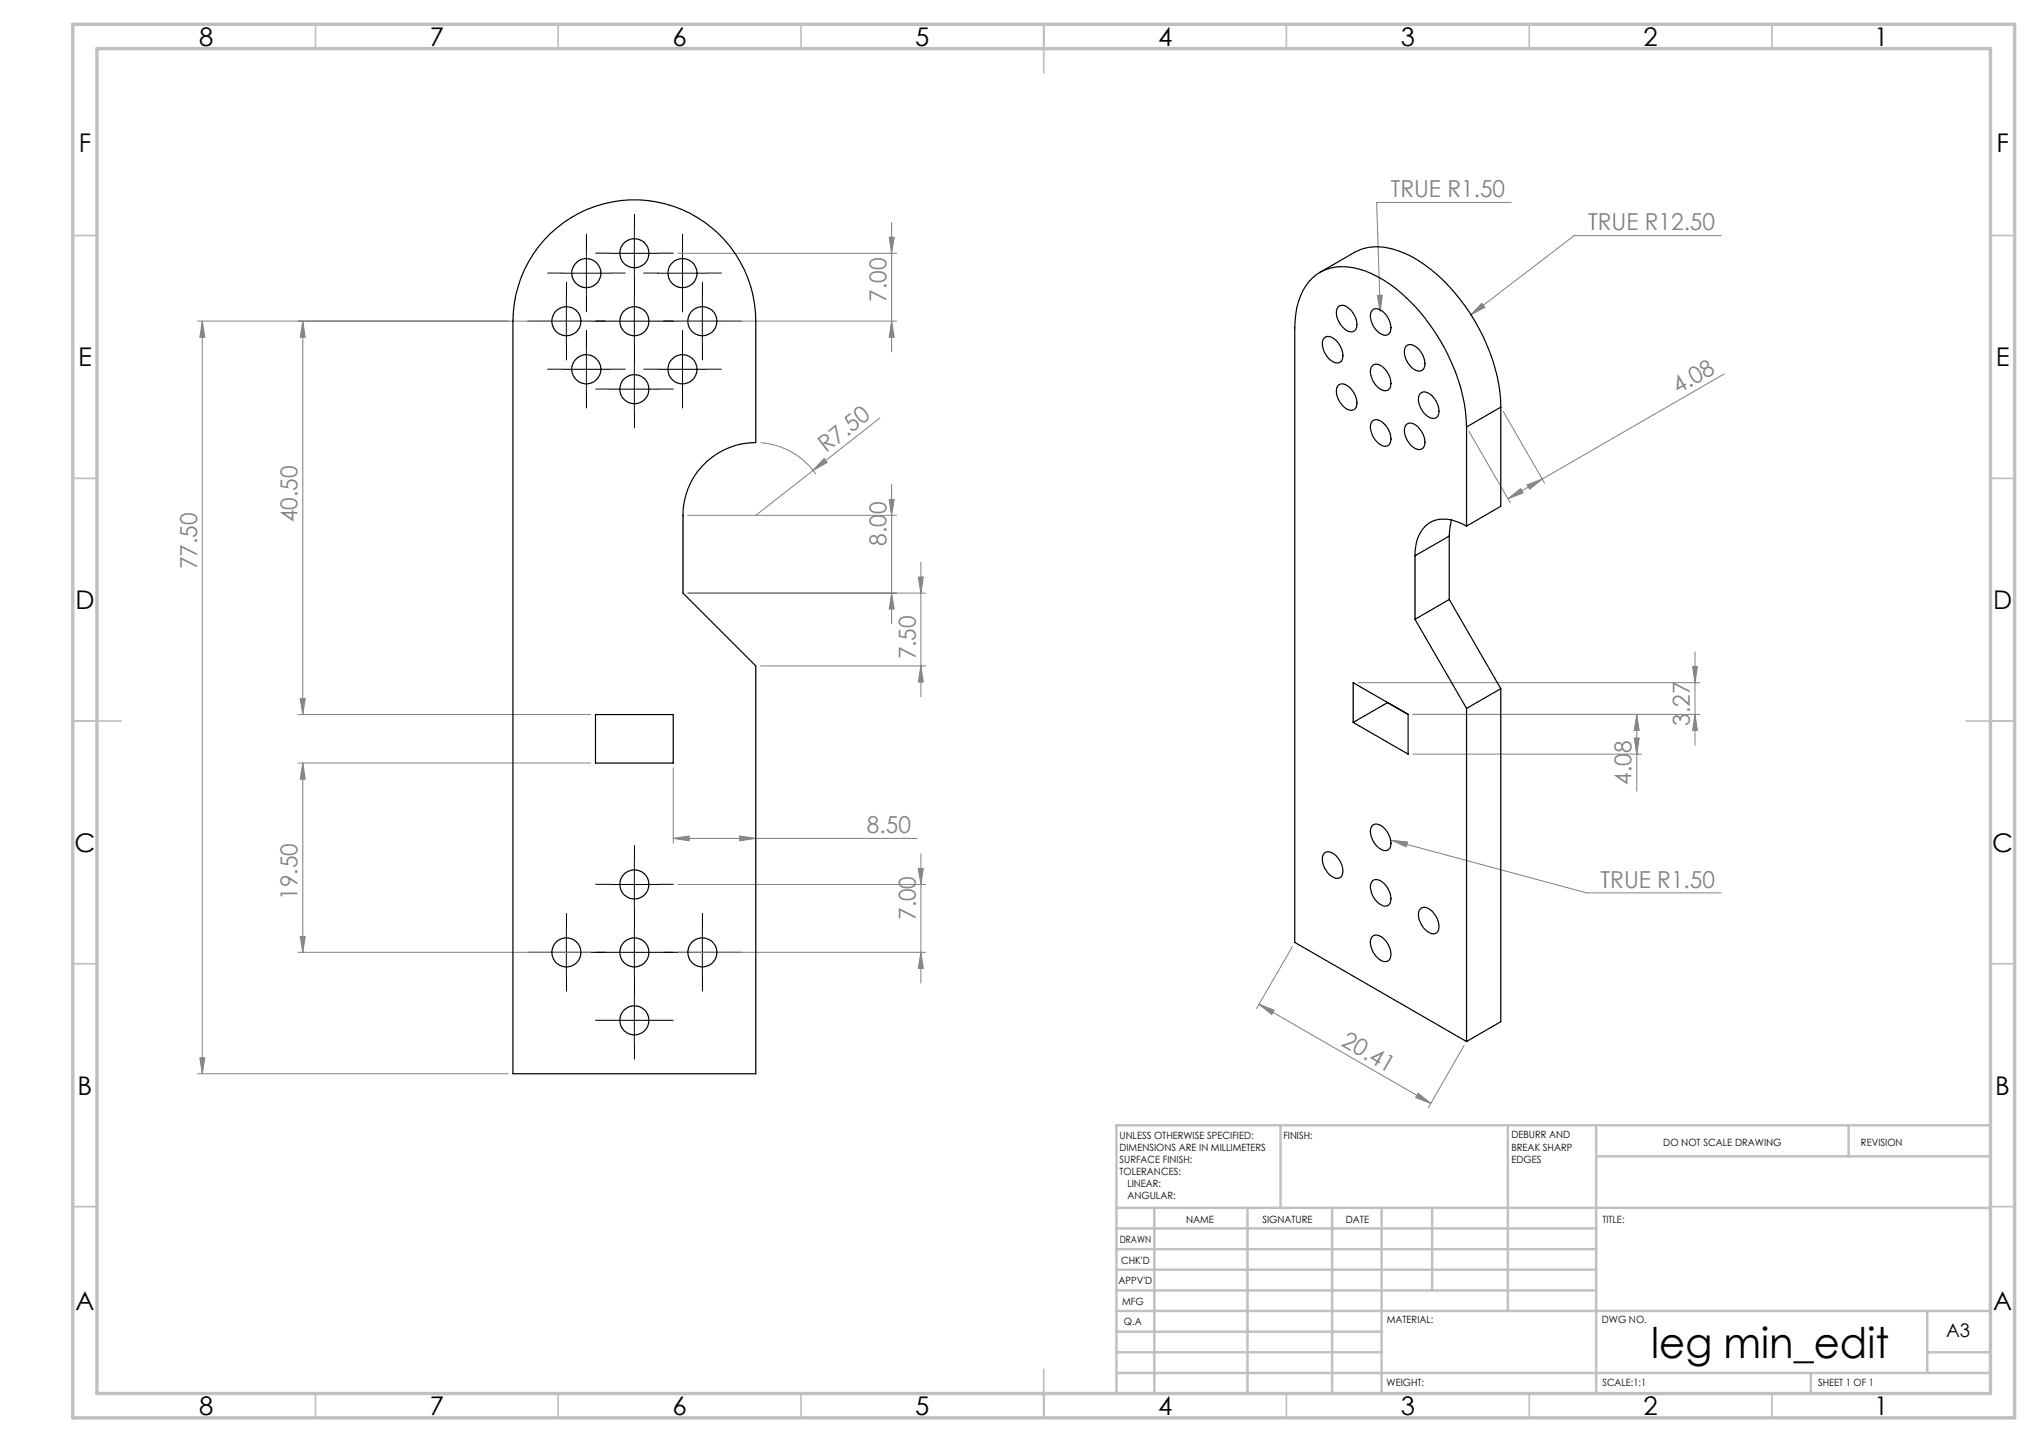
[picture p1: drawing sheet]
<svg xmlns="http://www.w3.org/2000/svg" width="420mm" height="297mm" viewBox="0 0 420 297" stroke-linecap="round" stroke-linejoin="round" font-family="sans-serif">
<g fill="none" stroke="#808080" stroke-width=".21">
<path d="M139.7 52.2h45M183.2 48.9h1l-.5 3.3zM183.7 45.8v26.7M311.3 41.7h-27.7l.7 22.4M354.5 48.5h-30.3l-21.3 16.4M40.7 66.1h81M41.7 66.1l.5 3.4h-1zM41.7 66.1v155.1M62.4 66.1l.5 3.4h-1.1zM62.4 66.1v81.1M139.7 66.1h45M183.7 66.1l.5 3.4h-1z"/>
<path d="M283.7 60.9l1-.1-.4 3.3zM305.2 62.5l.7 .8-3 1.6zM355.2 77l-37.5 21.7M156.7 91.2a15 15 0 0 1 11.4 6.5M169.8 94.4l.6 .8-2.9 1.7zM181.2 86.1l-25.5 20M183.7 99.8v28.7M302.6 88.8l8.5 14.8M309.6 84.7l8.6 14.8M314.6 99.9l3.1-1.2-2.6 2zM317.7 98.7l-7.1 4M141.7 106.1h43"/>
<path d="M183.2 102.9h1l-.5 3.2zM189.2 118.8h1l-.5 3.4zM189.7 115.8v27.7M310.6 102.7l2.6-2.1 .5 .9zM141.7 122.2h49M156.7 137.2h34M183.7 122.2l.5 3.2h-1zM189.7 137.2l.5 3.3h-1zM348.7 137.3h.9l-.5 3.3zM349.1 134.3v19.2M61.4 147.2h60.3M61.4 157.2h60.3"/>
<path d="M61.8 143.9h1.1l-.5 3.3zM62.4 157.2l.5 3.3h-1.1zM62.4 157.2v38.9M138.7 158.1v15.6M279.8 140.6h70.3M291 155.3h47.1M291 147.1h59.1M336.6 152h1l-.5 3.3zM337.1 147.1v15.8M337.1 147.1l.5 3.4h-1zM349.1 147.1l.5 3.4h-.9zM138.7 172.7l3.3-.5v1z"/>
<path d="M138.7 172.7h50.2M152.4 172.2l3.3 .5-3.3 .5zM189.2 178.9h1l-.5 3.3zM189.7 175.8v26.7M286.6 173.1l3.3 .3-.2 1zM286.6 173.1l40.2 10.8h27.7M61.4 196.1h60.3M61.8 192.9h1.1l-.5 3.2zM139.7 196.1h51M139.7 182.2h51M189.7 196.1l.5 3.4h-1zM266.2 195l-7.4 12.7"/>
<path d="M41.2 217.9h1l-.5 3.3zM259.4 206.9l35.3 20.4M259.4 206.9l3.1 1.2-.5 .8zM301.6 215.4l-7.4 12.7M40.7 221.2h64M292.1 225.2l2.6 2.1-3.1-1.2z"/>
</g>
<g fill="none" stroke="#000" stroke-width=".21" stroke-dasharray="15.2 1.3 1.3 1.3">
<path d="M115.8 56.2h-3M120.8 51.2v-3M125.7 52.1h-3M125.8 56.2h3M130.7 47.1v-3M130.7 57.1v3M135.6 56.2h-3M135.7 52.1h3M140.6 51.2v-3M145.6 56.2h3M111.7 66.1h-3M115.8 76h-3"/>
<path d="M116.7 61.1v-3M116.7 71.1v3M120.8 61.2v3M120.8 71v-3M121.7 66.1h3M125.7 66.1h-3M125.8 76h3M130.7 61.1v-3M130.7 71.1v3M130.7 75.1v-3M135.6 76h-3M135.7 66.1h3"/>
<path d="M139.7 66.1h-3M140.6 71v-3M140.6 61.2v3M144.7 61.1v-3M144.7 71.1v3M145.6 76h3M149.7 66.1h3M120.8 81v3M125.7 80.1h-3M130.7 85.1v3M135.7 80.1h3M140.6 81v3"/>
<path d="M130.7 177.1v-3M111.7 196.1h-3M116.7 191.1v-3M121.7 196.1h3M125.7 196.1h-3M125.7 182.1h-3M130.7 191.1v-3M130.7 187.1v3M135.7 196.1h3M135.7 182.1h3M139.7 196.1h-3M144.7 191.1v-3"/>
<path d="M149.7 196.1h3M116.7 201.1v3M125.7 210.1h-3M130.7 201.1v3M130.7 205.1v-3M130.7 215.1v3M135.7 210.1h3M144.7 201.1v3"/>
</g>
<g fill="none" stroke="#000" stroke-width=".21">
<path d="M115.8 56.3h10M120.8 51.3v10M125.7 52.2h10M130.7 47.2v9.9M135.6 56.3h10M140.6 51.3v10M111.7 66.1h10M115.8 76.1h10M116.7 61.2v10M120.8 71v10.1M125.7 66.1h10M130.7 61.2v10"/>
<path d="M130.7 75.2v10M135.6 76.1h10M139.7 66.1h10M140.6 71v10.1M144.7 61.2v10M125.7 80.1h10M130.7 177.2v9.9M111.7 196.1h10M116.7 191.2v10M125.7 196.1h10M125.7 182.2h10M130.7 191.2v10"/>
<path d="M139.7 196.1h10M144.7 191.2v10M125.7 210.1h10M130.7 205.2v10"/>
</g>
<g fill="none" stroke="#c0c0c0" stroke-width=".35">
<path d="M65 5v5M115 5v5M165 5v5M215 5v10M265 5v5M315 5v5M365 5v5M15 48.5h5M410 48.5h5M15 98.5h5M410 98.5h5M15 148.5h10"/>
<path d="M405 148.5h10M15 198.5h5M410 198.5h5M15 248.5h5M410 248.5h5M65 287v5M115 287v5M165 287v5M215 282v10M265 287v5M315 287v5M365 287v5"/>
</g>
<g fill="none" stroke="#c0c0c0" stroke-width=".5">
<path d="M263.8 231.8v17M310.6 231.8v38.2M328.8 231.8v55.2M328.8 238.2h81.2M380.8 231.8v6.4M410 231.8h-180v55.2M230 248.8h180M230 257.3h98.8M230 253h98.8M237.8 248.8v38.2M257 248.8v38.2M274.4 248.8v38.2"/>
<path d="M284.6 248.8v38.2M295 248.8v17M230 265.8h98.8M230 261.5h98.8M230 278.5h54.6M230 274.3h54.6M230 270h180M397 278.5h13M397 270v12.8M230 282.8h180M373 282.8v4.2"/>
</g>
<path d="M15 5h400v287h-400zM20 10h390v277h-390z" fill="none" stroke="#c0c0c0" stroke-width=".7"/>
<g fill="#808080">
<path d="M169.8 94.4l.6 .8-2.9 1.7z"/>
<path d="M283.7 60.9l.6 3.2 .4-3.3zM286.6 173.1l3.1 1.3 .2-1zM305.2 62.5l-2.3 2.4 3-1.6z"/>
<path d="M138.7 172.7l3.3-.5v1zM152.4 172.2l3.3 .5-3.3 .5z"/>
<path d="M310.6 102.7l2.6-2.1 .5 .9zM314.6 99.9l3.1-1.2-2.6 2z"/>
<path d="M336.6 152h1l-.5 3.3zM337.1 147.1l.5 3.4h-1z"/>
<path d="M349.1 147.1l.5 3.4h-.9zM348.7 137.3h.9l-.5 3.3z"/>
<path d="M183.2 48.9h1l-.5 3.3zM183.7 66.1l.5 3.4h-1zM62.4 66.1l.5 3.4h-1.1zM61.8 143.9h1.1l-.5 3.3zM62.4 157.2l.5 3.3h-1.1zM61.8 192.9h1.1l-.5 3.2zM189.2 178.9h1l-.5 3.3zM189.7 196.1l.5 3.4h-1zM183.2 102.9h1l-.5 3.2zM183.7 122.2l.5 3.2h-1zM189.2 118.8h1l-.5 3.4zM189.7 137.2l.5 3.3h-1zM41.7 66.1l.5 3.4h-1zM41.2 217.9h1l-.5 3.3z"/>
<path d="M259.4 206.9l3.1 1.2-.5 .8zM292.1 225.2l2.6 2.1-3.1-1.2z"/>
</g>
<g fill="none" stroke="#000" stroke-width=".25">
<path d="M113.3 48.2a25 25 0 0 1 27.1-5.1 25 25 0 0 1 15.3 23v25.1a15 15 0 0 0-15 14.9v16.1l15 15v84h-50v-155.1a25.1 25.1 0 0 1 7.6-17.9zM271.9 56.1l7.1-4.1a10.4 10.4 0 0 1 9.3-.3 30.4 30.4 0 0 1 13.5 11.3 38.2 38.2 0 0 1 7.3 20.9M272.8 69.6a1.76 1.76 0 0 1 2.4 .5 4.1 4.1 0 0 1 1.2 4.1 1.36 1.36 0 0 1-2.1 .1 4.1 4.1 0 0 1-1.7-4.4zM275.7 63.2a1.73 1.73 0 0 1 2.4 .5 4.1 4.1 0 0 1 1.2 4 1.33 1.33 0 0 1-2.1 .2 4.2 4.2 0 0 1-1.8-4.4zM275.7 79.3a1.82 1.82 0 0 1 2.4 .5 4.1 4.1 0 0 1 1.2 4.1 1.33 1.33 0 0 1-2.1 .2 4.2 4.2 0 0 1-1.8-4.4zM282.7 63.9a1.72 1.72 0 0 1 2.3 .4 4 4 0 0 1 1.3 4.1 1.39 1.39 0 0 1-2.1 .2 4.5 4.5 0 0 1-1.9-4zM282.7 75.3a1.72 1.72 0 0 1 2.3 .5 4 4 0 0 1 1.3 4.1 1.39 1.39 0 0 1-2.1 .1 4.2 4.2 0 0 1-1.7-4.4zM289.7 71.3a1.73 1.73 0 0 1 2.4 .5 4.1 4.1 0 0 1 1.2 4 1.33 1.33 0 0 1-2.1 .2 4.2 4.2 0 0 1-1.7-4.4zM282.7 86.7a1.69 1.69 0 0 1 2.3 .5 4 4 0 0 1 1.3 4.1 1.39 1.39 0 0 1-2.1 .2 4.2 4.2 0 0 1-1.7-4.4zM289.7 87.5a1.76 1.76 0 0 1 2.4 .4 4.1 4.1 0 0 1 1.2 4.1 1.33 1.33 0 0 1-2.1 .2 4.2 4.2 0 0 1-1.7-4.4zM292.6 81a1.72 1.72 0 0 1 2.4 .5 4.1 4.1 0 0 1 1.2 4.1 1.36 1.36 0 0 1-2.1 .2 4.3 4.3 0 0 1-1.8-4.5zM302.1 87.9a38.7 38.7 0 0 0-9.6-23.7 27.1 27.1 0 0 0-12.6-8.8 9.3 9.3 0 0 0-12 5.5 16.3 16.3 0 0 0-1.2 6.7v126.5l35.4 20.4"/>
<path d="M302.1 87.9v20.5M309.1 83.9l-7 4M309.1 83.9v20.4l-7 4.1M291.5 114.5v13.1M298.5 110.4l-7 4.1M298.5 110.4v13.1M299 107.1l-.5 3.3M302.1 108.4a7.7 7.7 0 0 0-7.2-1 7 7 0 0 0-3.4 6v1.1M291.5 127.6l10.6 18.3M298.5 123.5l-7 4.1M298.5 123.5l10.6 18.3M122.7 147.2h16v10h-16z"/>
<path d="M285.8 144.7h.1M285.8 144.7l-7.1 4.1M285.8 144.7l4.3 2.4M290.1 147.1l-11.4-6.5v8.2M290.1 147.1v8.2l-11.4-6.5M302.1 145.9v68.6M309.1 141.8v68.6l-7 4.1M309.1 141.8l-7 4.1M272.8 175.8a1.76 1.76 0 0 1 2.4 .4 4.1 4.1 0 0 1 1.2 4.1 1.36 1.36 0 0 1-2.1 .2 4.1 4.1 0 0 1-1.7-4.4zM282.7 170a1.72 1.72 0 0 1 2.3 .5 4 4 0 0 1 1.3 4.1 1.39 1.39 0 0 1-2.1 .2 4.5 4.5 0 0 1-1.9-4.1zM282.7 181.5a1.72 1.72 0 0 1 2.3 .4 4 4 0 0 1 1.3 4.1 1.39 1.39 0 0 1-2.1 .2 4.2 4.2 0 0 1-1.7-4.4zM282.7 192.9a1.69 1.69 0 0 1 2.3 .5 4 4 0 0 1 1.3 4 1.39 1.39 0 0 1-2.1 .2 4.2 4.2 0 0 1-1.7-4.4z"/>
<path d="M292.6 187.2a1.72 1.72 0 0 1 2.4 .4 4.1 4.1 0 0 1 1.2 4.1 1.36 1.36 0 0 1-2.1 .2 4.3 4.3 0 0 1-1.8-4.4z"/>
<circle cx="120.8" cy="56.2" r="3"/>
<circle cx="130.7" cy="52.2" r="2.99"/>
<circle cx="140.6" cy="56.2" r="3"/>
<circle cx="116.7" cy="66.2" r="2.99"/>
<circle cx="120.8" cy="76.1" r="3"/>
<circle cx="130.7" cy="66.2" r="2.99"/>
<circle cx="140.6" cy="76.1" r="3"/>
<circle cx="144.7" cy="66.2" r="3"/>
<circle cx="130.7" cy="80.2" r="2.99"/>
<circle cx="116.7" cy="196.2" r="3"/>
<circle cx="130.7" cy="196.2" r="2.99"/>
<circle cx="130.7" cy="182.2" r="2.99"/>
<circle cx="144.7" cy="196.2" r="2.99"/>
<circle cx="130.7" cy="210.2" r="3"/>
</g>
<text font-size="8.7" x="340.1" y="279.6">leg min_edit</text>
<g font-size="5.3">
<text x="41" y="9.5">8</text>
<text x="88.5" y="9.5">7</text>
<text x="138.5" y="9.5">6</text>
<text x="188.5" y="9.5">5</text>
<text x="238.5" y="9.5">4</text>
<text x="288.5" y="9.5">3</text>
<text x="338.5" y="9.5">2</text>
<text x="386" y="9.5">1</text>
<text x="16.2" y="31.2">F</text>
<text x="411.2" y="31.2">F</text>
<text x="16.1" y="75.5">E</text>
<text x="411.1" y="75.5">E</text>
<text x="15.5" y="125.5">D</text>
<text x="410.5" y="125.5">D</text>
<text x="15.4" y="175.5">C</text>
<text x="410.4" y="175.5">C</text>
<text x="16" y="225.5">B</text>
<text x="411" y="225.5">B</text>
<text x="15.5" y="269.7">A</text>
<text x="410.5" y="269.7">A</text>
<text x="41" y="291.5">8</text>
<text x="88.5" y="291.5">7</text>
<text x="138.5" y="291.5">6</text>
<text x="188.5" y="291.5">5</text>
<text x="238.5" y="291.5">4</text>
<text x="288.5" y="291.5">3</text>
<text x="338.5" y="291.5">2</text>
<text x="386" y="291.5">1</text>
</g>
<g font-size="4.8" fill="#808080">
<text x="286.5" y="40.6">TRUE R1.50</text>
<text x="327.1" y="47.5">TRUE R12.50</text>
<text x="182.6" y="62.1" transform="rotate(-90 182.6 62.1)">7.00</text>
<text x="345.7" y="81.2" transform="rotate(-30 345.7 81.2)">4.08</text>
<text x="170.2" y="93.4" transform="rotate(-38 170.2 93.4)">R7.50</text>
<text x="61.3" y="107.6" transform="rotate(-90 61.3 107.6)">40.50</text>
<text x="182.6" y="112.4" transform="rotate(-90 182.6 112.4)">8.00</text>
<text x="40.6" y="117.2" transform="rotate(-90 40.6 117.2)">77.50</text>
<text x="188.6" y="135.8" transform="rotate(-90 188.6 135.8)">7.50</text>
<text x="348.1" y="149.5" transform="rotate(-90 348.1 149.5)">3.27</text>
<text x="336.1" y="161.6" transform="rotate(-90 336.1 161.6)">4.08</text>
<text x="178.6" y="171.6">8.50</text>
<text x="61.3" y="185.3" transform="rotate(-90 61.3 185.3)">19.50</text>
<text x="329.7" y="182.8">TRUE R1.50</text>
<text x="188.6" y="189.5" transform="rotate(-90 188.6 189.5)">7.00</text>
<text x="276.1" y="215.2" transform="rotate(30 276.1 215.2)">20.41</text>
</g>
<text font-size="3.9" x="400.9" y="275.5">A3</text>
<g font-size="2.1">
<text x="230.6" y="234.6">UNLESS OTHERWISE SPECIFIED:</text>
<text x="230.6" y="237.1">DIMENSIONS ARE IN MILLIMETERS</text>
<text x="230.6" y="239.5">SURFACE FINISH:</text>
<text x="264.4" y="234.5">FINISH:</text>
<text x="311.3" y="234.5">DEBURR AND</text>
<text x="311.3" y="237">BREAK SHARP</text>
<text x="311.3" y="239.5">EDGES</text>
<text x="342.6" y="235.9">DO NOT SCALE DRAWING</text>
<text x="383.3" y="236.1">REVISION</text>
<text x="230.6" y="242">TOLERANCES:</text>
<text x="232.2" y="244.5">LINEAR:</text>
<text x="232.2" y="247">ANGULAR:</text>
<text x="244.3" y="252">NAME</text>
<text x="260" y="251.9">SIGNATURE</text>
<text x="277.2" y="251.9">DATE</text>
<text x="330.1" y="251.9">TITLE:</text>
<text x="230.6" y="256.1">DRAWN</text>
<text x="230.9" y="260.3">CHK'D</text>
<text x="230.4" y="264.4">APPV'D</text>
<text x="231.1" y="268.8">MFG</text>
<text x="231.5" y="273">Q.A</text>
<text x="285.6" y="272.5">MATERIAL:</text>
<text x="330" y="272.5">DWG NO.</text>
<text x="285.6" y="285.5">WEIGHT:</text>
<text x="330.1" y="285.6">SCALE:1:1</text>
<text x="374.5" y="285.6">SHEET 1 OF 1</text>
</g>
</svg>
